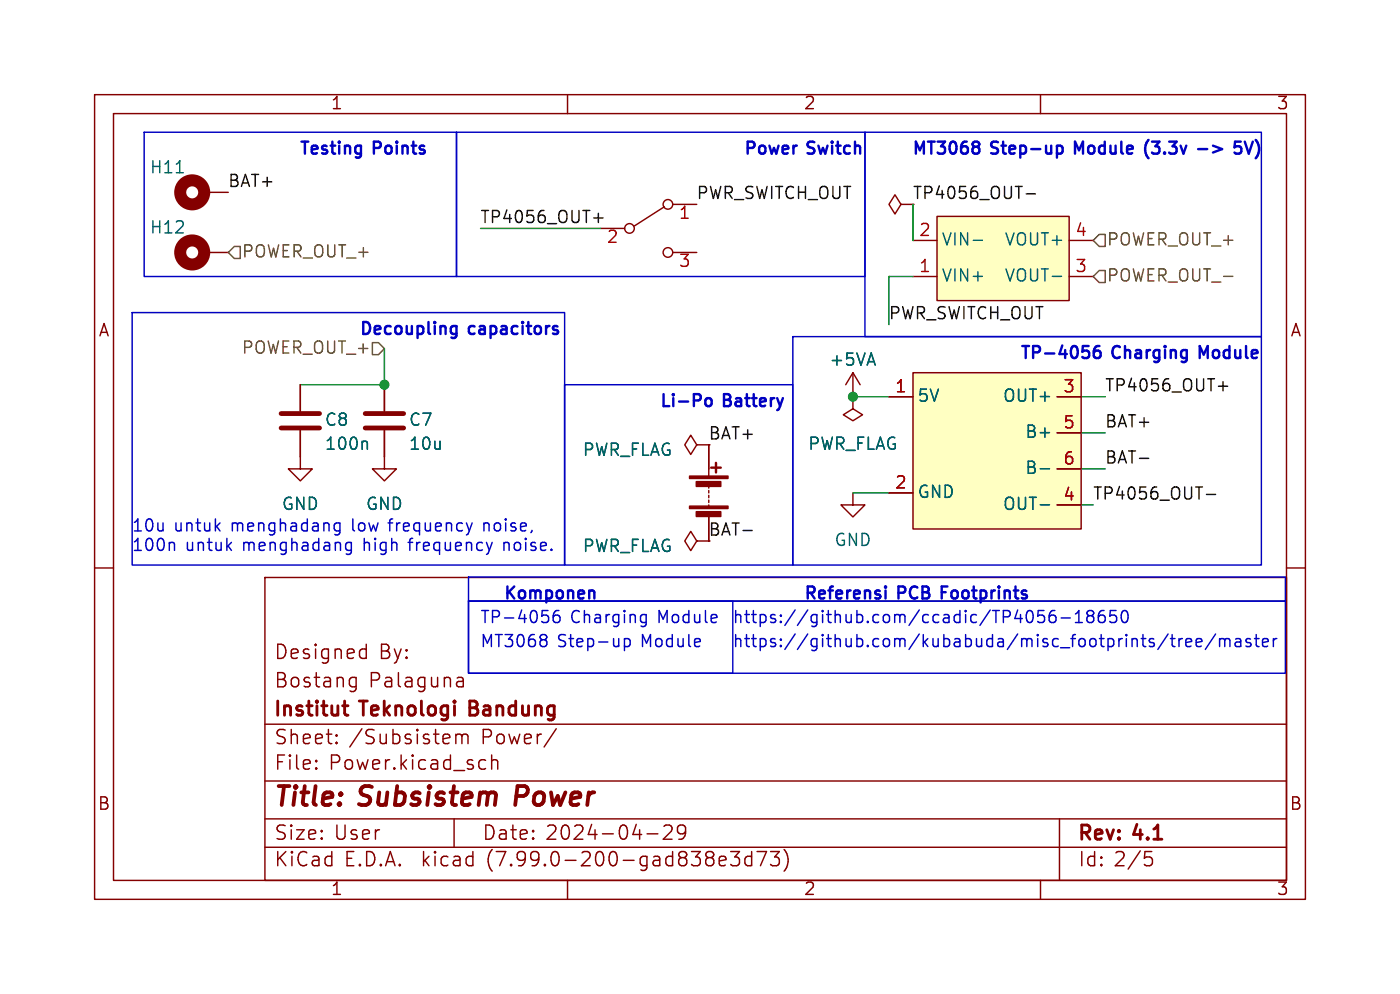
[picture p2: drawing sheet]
<svg xmlns="http://www.w3.org/2000/svg" width="148mm" height="105mm" viewBox="0 0 148 105" stroke-linecap="round" stroke-linejoin="round" font-family="sans-serif">
<g fill="none" stroke="#840000" stroke-width=".15">
<path d="M10 10h128v85h-128zM12 12h124v81h-124zM60 10v2M110 10v2M21.6 26.7h2.5M21.6 20.3h2.5M63.5 24.1h2.5M70.2 21.8l-3.1 2.1M71.1 21.6h2.6M71.1 26.7h2.6M90.2 39.4l-.8 1.2M90.2 39.4v2.5"/>
<path d="M90.2 39.4l.7 1.2M95.2 21.6l-.6-1-.6 1 .6 1 .6-1h1.3M96.5 39.4h17.8v16.5h-17.8zM96.5 29.2h2.6M96.5 25.4h2.6M99.1 22.9h13.9v8.9h-13.9zM113 29.2h2.6M113 25.4h2.6M10 60h2M31.7 45.5v4h1.3l-1.3 1.3-1.2-1.3h1.2M31.7 40.6v2.8M40.6 45.5v4h1.3l-1.3 1.3-1.2-1.3h1.2"/>
<path d="M40.6 40.6v2.8M73.7 47l-.7-1-.6 1 .6 1 .7-1h1.2v3.3M74.9 54.6v2.6h-1.2l-.7 1-.6-1 .6-1.1 .7 1.1M74.9 51.3v.3M74.9 51.8v.3M74.9 52.3v.3M74.9 52.8v.3M74.9 53.3v.3M90.2 52.1v1.2h1.2l-1.2 1.3-1.3-1.3h1.3M90.2 41.9v1.3l1 .6-1 .7-1-.7 1-.6M90.2 41.9h.1M94 41.9h2.5"/>
<path d="M94 52.1h2.5M111.8 41.9h2.5M111.8 53.3h2.5M111.8 45.7h2.5M111.8 49.5h2.5M136 60h2M28 61h108v32h-108zM28 76.5h108M35.6 78.4v.1v.1M35.6 77.6v.1v.1M37.2 71.6h.4M37.6 71.6v1.2a.41 .41 0 0 1-.5 .3"/>
<path d="M37.6 72.5l-.4 .1M38.3 68.6h.4M38.7 68.1v1.5M38.7 69.5l-.4 .1M48.2 77.6v1M48.2 77.7a.37 .37 0 0 1 .6 .1M48.5 71.6h.3l.2 .2v.8M48.8 77.8l.2-.2h.4l.1 .2v.8M48.8 77.8v.8M49 72.5l-.5 .1M49 71.9l-.5 .1M52 79.8v1.5"/>
<path d="M58.8 77l-1.3 1.9M28 89.5h108M28 86.5h108M28 82.5h108M33.4 81.1l.1 .1-.1 .1M33.4 80.3l.1 .1-.1 .1M48 86.5v3M50.9 80.3h.4M51.3 81.2l-.4 .1M52 80.4a.37 .37 0 0 1 .6 .1v.8M60 93v2M68.4 88.1h1.1"/>
<path d="M70.2 87.3l.2-.1h.4a.41 .41 0 0 1 .2 .6l-.9 .9h.9M72.5 87.8l-.3 .3-.4-.1-.2-.2v-.4l.2-.2h.4l.2 .1a.99 .99 0 0 1-.4 1.4h-.2M77.2 90h1l-.5 .5a.41 .41 0 0 1 .5 .3v.4l-.2 .2-.5 .1-.3-.2M79.5 90.5h-.5l-.3 .2v.5l.2 .2 .1 .1 .5-.1M79.5 90v1.5M80 90h1l-.6 1.5M81.5 90h.9l-.5 .5a.41 .41 0 0 1 .5 .3v.4l-.2 .2-.5 .1-.2-.2M82.9 89.7a1.72 1.72 0 0 1 0 2.3M110 93v2M112 86.5v6.5M121.2 90.5h.3l.3 .3v.4l-.1 .2-.5 .1"/>
<circle cx="66.5" cy="24.1" r=".51"/>
<circle cx="70.6" cy="21.6" r=".51"/>
<circle cx="70.6" cy="26.7" r=".51"/>
</g>
<path d="M36.2 74.6h.6M36.6 75.6h.2" fill="none" stroke="#840000" stroke-width=".3"/>
<g fill="#ffffc2" stroke="#ffffc2" stroke-width=".11">
<path d="M99.1 22.9h13.9v8.9h-13.9z"/>
<path d="M96.5 39.4h17.8v16.5h-17.8z"/>
</g>
<path d="M18.6 18.2h.8M102.9 25.4h1M111.3 29.2h.9M38.7 46.6l.1 .2v.7M110 53.3h.9M110 49.5h.9" fill="none" stroke="#006464" stroke-width=".15"/>
<path d="M29.7 45.2h4.1M29.7 43.7h4.1M38.6 45.2h4.1M38.6 43.7h4.1" fill="none" stroke="#840000" stroke-width=".51"/>
<g fill="none" stroke="#840000" stroke-width="1.3">
<circle cx="20.3" cy="20.3" r="1.27"/>
<circle cx="20.3" cy="26.7" r="1.27"/>
</g>
<g fill="#840000" stroke="#840000" stroke-width=".15">
<path d="M72.9 53.5h4.1v.2h-4.1z"/>
<path d="M72.9 50.3h4.1v.2h-4.1z"/>
<path d="M73.6 54.1h2.6v.5h-2.6z"/>
<path d="M73.6 50.9h2.6v.5h-2.6z"/>
</g>
<path d="M75.2 49.4h1M75.7 48.9v1" fill="none" stroke="#840000" stroke-width=".25"/>
<path d="M24.8 26h.6v1.3h-.6l-.7-.6zM39.4 36.2h.6l.6 .6-.6 .7h-.6zM116.2 28.6h.6v1.2h-.6l-.6-.6zM116.2 24.8h.6v1.2h-.6l-.6-.6z" fill="none" stroke="#725600" stroke-width=".15"/>
<path d="M62.8 23h.9M108.5 20.5h1M78.6 56h.9M120.5 48.4h.9M127.5 52.2h1M128.8 40.8h1" fill="none" stroke="#0f0f0f" stroke-width=".15"/>
<g fill="none" stroke="#0000c2" stroke-width=".15">
<path d="M15.2 14h33.1v15.2h-33.1zM48.3 14h43.1v15.2h-43.1zM91.4 14h41.9v21.6h-41.9zM14 33h45.7v26.7h-45.7zM83.8 35.6h49.5v24.1h-49.5zM18.4 57.4v.7M35.3 55.8l.3 .3 .3-.1M35.9 55.2v1.1a.34 .34 0 0 1-.5 .1M35.9 55.3l-.3-.1-.3 .3M36.5 57.9l.3 .2h.3M37.1 57.3v1a.34 .34 0 0 1-.5 .2M37.1 57.4l-.3-.1-.3 .2"/>
<path d="M49.9 55.2l-.3 .9M52 57.3l-.3 .8M59.7 40.6h24.1v19.1h-24.1zM49.5 63.5h28v7.6h-28zM49.5 63.5h86.4v7.6h-86.4zM49.5 61h86.4v2.5h-86.4zM59.1 64.5a.5 .5 0 0 0-.6 .5v.5l.1 .2 .4 .1 .1-.2 .1-.4-.1-.2h-.4l-.2 .2M66 67.5v1.2M66 67.5h.4l.2 .2v.4l-.1 .1-.1 .1-.4-.1M68 64.9l.3 .1M68.3 65.7l-.3 .1M68.3 64.9v1a.34 .34 0 0 1-.4 .3"/>
<path d="M110.4 64.5h-.6l-.1 .6 .2-.1h.4l.1 .2v.4l-.2 .2h-.3l-.2-.2M111.5 64.5a.5 .5 0 0 0-.6 .5v.5l.1 .2 .4 .1 .2-.2v-.4l-.1-.2h-.3l-.3 .2M112.2 65.3h1M113.7 65.8h.7M113.7 64.9l.4-.4v1.3M115.1 65l-.2-.2 .1-.2 .1-.1h.3l.2 .2v.2l-.2 .1M115.1 65l-.2 .3v.2l.2 .3 .4-.1 .1-.2v-.2l-.2-.3M115.1 65h.3M116.7 64.5a.5 .5 0 0 0-.6 .5v.5l.1 .2 .4 .1 .2-.2v-.4l-.1-.2h-.3l-.3 .2M118 64.5h-.6l-.1 .6 .2-.1h.4l.1 .2v.4l-.2 .2h-.3l-.2-.2M118.7 64.6a.3 .3 0 0 1 .3-.1 .3 .3 0 0 1 .2 .2 .66 .66 0 0 1-.4 1.1 .77 .77 0 0 1-.1-1.2zM123.5 67l-1.1 1.6"/>
<path d="M123.7 67.5h.5M123.9 67v1.1l.1 .1 .2 .1M124.6 67.5v.8M125 67.5h-.2l-.2 .2M125.4 67.9l.6-.1-.1-.3h-.4l-.1 .1v.6l.1 .1 .4-.1M126.5 67.9l.6-.1-.1-.3h-.4l-.1 .1v.6l.1 .1 .4-.1M128.5 67l-1.1 1.6M128.9 67.6a.31 .31 0 0 1 .6 0M128.9 67.5v.8M129.5 67.6l.2-.1h.3v.8M129.5 67.6v.7M130.6 67.5h.1h.4l.1 .8"/>
<path d="M131.2 67.8h-.5a.25 .25 0 0 0-.1 .3 .25 .25 0 0 0 .1 .2l.5-.1M132.2 67.5h-.3l-.2 .1 .1 .2 .4 .1 .1 .2-.1 .1-.1 .1-.4-.1M132.6 67.5h.5M132.8 67v1.1l.1 .1 .2 .1M133.5 67.9l.6-.1-.1-.3h-.3l-.2 .1v.6l.2 .1 .3-.1M134.6 67.5v.8M135 67.5h-.3l-.1 .2"/>
</g>
<path d="M111.9 15.4h.2l.2 .2v.5l-.2 .1h-.2M121.4 14.8a1.49 1.49 0 0 0 0 1.9M126.7 15.7h.9M131.2 15h-.6l-.1 .6 .2-.2 .4 .1 .1 .2v.4l-.2 .1h-.3l-.2-.1M131.6 15l.4 1.2M48.1 34.4l.2 .1M48.3 34.4l-.1 1.2M48.3 35.2l-.2 .1M116.2 36.6a.5 .5 0 0 0-.6 .5v.5l.2 .2h.3l.2-.1 .1-.4-.2-.2-.3-.1-.3 .3M74.8 42.1a.35 .35 0 0 1 .4 .2v.4a.34 .34 0 0 1-.4 .2M93.6 62h.1l-.1 .1" fill="none" stroke="#0000c2" stroke-width=".25"/>
<path d="M40.6 36.8v3.8h-8.9M50.8 24.1h12.7M96.5 21.6v3.8M96.5 29.2h-2.5v5.1M90.2 52.1h3.8M90.2 41.9h3.8M114.3 41.9h2.5M114.3 53.3h1.3M114.3 45.7h2.5M114.3 49.5h2.5" fill="none" stroke="#009600" stroke-width=".15"/>
<g fill="#009600" stroke="#009600" stroke-width=".15">
<circle cx="40.6" cy="40.6" r=".46"/>
<circle cx="90.2" cy="41.9" r=".46"/>
</g>
<g font-size="2.8" fill="#840000">
<text x="29" y="85.8">Title:</text>
<text x="38.1" y="85.8">Subsistem</text>
<text x="55.2" y="85.8">Power</text>
</g>
<g font-size="2.1" fill="#840000">
<text x="29" y="69.9">Designed</text>
<text x="40.1" y="69.9">By:</text>
<text x="29" y="76.1">Institut</text>
<text x="29" y="72.9">Bostang</text>
<text x="38.3" y="76.1">Teknologi</text>
<text x="39" y="72.9">Palaguna</text>
<text x="50.2" y="76.1">Bandung</text>
<text x="29" y="81.6">File:</text>
<text x="29" y="78.9">Sheet:</text>
<text x="34.8" y="81.6">Power.kicad_sch</text>
<text x="36.9" y="78.9">/Subsistem</text>
<text x="50.9" y="78.9">Power/</text>
<text x="29" y="89">Size:</text>
<text x="35.3" y="89">User</text>
<text x="51" y="89">Date:</text>
<text x="57.7" y="89">2024-04-29</text>
<text x="114" y="89.2">Rev:</text>
<text x="120" y="89.2">4.1</text>
<text x="29" y="91.8">KiCad</text>
<text x="36.4" y="91.8">E.D.A.</text>
<text x="44.7" y="91.8">kicad</text>
<text x="51.6" y="91.8">(7.99.0-200-gad838e3d73)</text>
<text x="114" y="91.8">Id: 2/5</text>
</g>
<g font-size="1.8" fill="#840000">
<text x="35" y="11.8">1</text>
<text x="85" y="11.8">2</text>
<text x="135" y="11.8">3</text>
<text x="10.4" y="35.8">A</text>
<text x="136.4" y="35.8">A</text>
<text x="74.9" y="46.6">BAT+</text>
<text x="74.9" y="56.8">BAT-</text>
<text x="10.3" y="85.8">B</text>
<text x="136.3" y="85.8">B</text>
<text x="35" y="94.8">1</text>
<text x="85" y="94.8">2</text>
<text x="135" y="94.8">3</text>
</g>
<g font-size="1.8" fill="#0000c2">
<text x="31.7" y="16.5">Testing</text>
<text x="39.6" y="16.5">Points</text>
<text x="78.7" y="16.5">Power</text>
<text x="85.5" y="16.5">Switch</text>
<text x="96.5" y="16.5">MT3068</text>
<text x="104.9" y="16.5">Step-up</text>
<text x="114.1" y="16.5">Module</text>
<text x="121.9" y="16.5">(3.3v</text>
<text x="127.9" y="16.5">-&gt;</text>
<text x="132.2" y="16.5">5V)</text>
<text x="38.1" y="35.6">Decoupling</text>
<text x="49.7" y="35.6">capacitors</text>
<text x="107.9" y="38.1">TP-4056</text>
<text x="117.7" y="38.1">Charging</text>
<text x="127.3" y="38.1">Module</text>
<text x="69.8" y="43.2">Li-Po</text>
<text x="76.6" y="43.2">Battery</text>
<text x="14" y="56.4">10u</text>
<text x="14" y="58.4">100n</text>
<text x="18.4" y="56.4">untuk</text>
<text x="19.6" y="58.4">untuk</text>
<text x="24.5" y="56.4">menghadang</text>
<text x="25.7" y="58.4">menghadang</text>
<text x="37.4" y="56.4">low</text>
<text x="38.6" y="58.4">high</text>
<text x="41.4" y="56.4">frequency</text>
<text x="43.5" y="58.4">frequency</text>
<text x="51.5" y="56.4">noise,</text>
<text x="53.6" y="58.4">noise.</text>
<text x="53.3" y="63.5">Komponen</text>
<text x="85.1" y="63.5">Referensi</text>
<text x="95.1" y="63.5">PCB Footprints</text>
<text x="50.8" y="66">TP-4056</text>
<text x="50.8" y="68.6">MT3068</text>
<text x="58.9" y="68.6">Step-up</text>
<text x="60.3" y="66">Charging</text>
<text x="67.9" y="68.6">Module</text>
<text x="69.6" y="66">Module</text>
<text x="77.5" y="66">https://github.com/ccadic/TP4056-18650</text>
<text x="77.5" y="68.6">https://github.com/kubabuda/misc_footprints/tree/master</text>
</g>
<g font-size="1.8" fill="#006464">
<text x="15.8" y="18.6">H11</text>
<text x="15.8" y="25">H12</text>
<text x="99.6" y="26.2">VIN-</text>
<text x="106.1" y="26.2">VOUT+</text>
<text x="99.6" y="30">VIN+</text>
<text x="106.1" y="30">VOUT-</text>
<text x="87.6" y="38.9">+5VA</text>
<text x="34.3" y="45.3">C8</text>
<text x="34.3" y="47.8">100n</text>
<text x="43.2" y="45.3">C7</text>
<text x="43.2" y="47.8">10u</text>
<text x="85.4" y="47.8">PWR_FLAG</text>
<text x="97" y="42.7">5V</text>
<text x="105.9" y="42.7">OUT+</text>
<text x="108.3" y="46.5">B+</text>
<text x="61.6" y="48.5">PWR_FLAG</text>
<text x="97" y="52.9">GND</text>
<text x="108.3" y="50.4">B-</text>
<text x="29.8" y="54.2">GND</text>
<text x="38.6" y="54.2">GND</text>
<text x="61.6" y="58.6">PWR_FLAG</text>
<text x="88.2" y="58">GND</text>
<text x="105.9" y="54.2">OUT-</text>
</g>
<g font-size="1.8" fill="#0f0f0f">
<text x="24.1" y="20">BAT+</text>
<text x="50.8" y="23.8">TP4056_OUT+</text>
<text x="73.7" y="21.2">PWR_SWITCH_OUT</text>
<text x="96.5" y="21.2">TP4056_OUT-</text>
<text x="94" y="33.9">PWR_SWITCH_OUT</text>
<text x="116.8" y="41.6">TP4056_OUT+</text>
<text x="116.8" y="45.4">BAT+</text>
<text x="115.6" y="53">TP4056_OUT-</text>
<text x="116.8" y="49.2">BAT-</text>
</g>
<g font-size="1.8" fill="#a90000">
<text x="71.7" y="23.5">1</text>
<text x="64.1" y="26">2</text>
<text x="71.7" y="28.6">3</text>
<text x="97.1" y="29">1</text>
<text x="97.1" y="25.1">2</text>
<text x="113.6" y="29">3</text>
<text x="113.6" y="25.1">4</text>
<text x="94.6" y="41.7">1</text>
<text x="112.4" y="41.7">3</text>
<text x="112.4" y="45.5">5</text>
<text x="94.6" y="51.8">2</text>
<text x="112.4" y="53.1">4</text>
<text x="112.4" y="49.3">6</text>
</g>
<g font-size="1.8" fill="#725600">
<text x="25.6" y="27.5">POWER_OUT_+</text>
<text x="117" y="26.2">POWER_OUT_+</text>
<text x="117" y="30">POWER_OUT_-</text>
<text x="25.4" y="37.7">POWER_OUT_+</text>
</g>
</svg>
